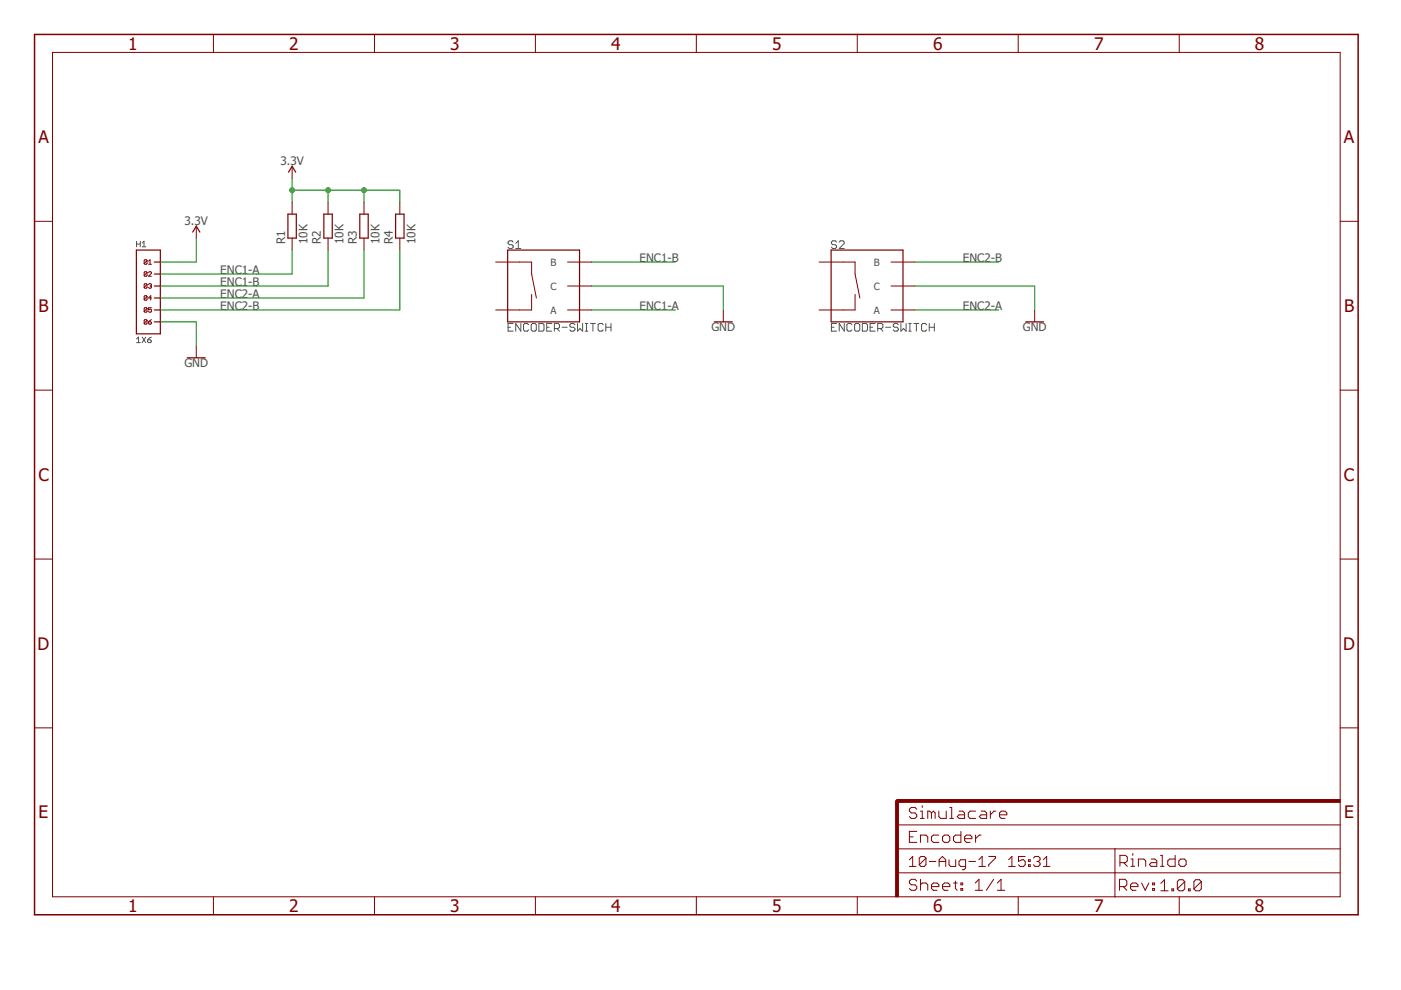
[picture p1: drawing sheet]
<svg xmlns="http://www.w3.org/2000/svg" width="297mm" height="210mm" viewBox="0 0 297 210" stroke-linecap="round" stroke-linejoin="round" font-family="sans-serif">
<g fill="none" stroke="#505050" stroke-width=".21">
<path d="M29 51.2v1.1M29 51.8h.7M29.7 51.2v1.1M30.1 51.5l.4-.3v1.1M30.1 52.3h.8M108.8 51.3l-.3-.2h-.5l-.3 .2v.3l.3 .3h.5l.3 .2v.3l-.3 .3h-.5l-.3-.3M109.3 52.7h1.1M109.3 51.6l.6-.5v1.6M177.4 51.3l-.3-.2h-.5l-.3 .2v.3l.3 .3h.5l.3 .2v.3l-.3 .3h-.5l-.3-.3M177.9 51.3l.3-.2h.5l.3 .2v.3l-1.1 1.1h1.1M29 71.9l.4-.4v1.1M29 72.6h.7"/>
<path d="M30.1 71.5l.8 1.1M30.9 71.5l-.8 1.1M31.3 72.1h.6l.2 .4-.2 .1h-.4l-.2-.1zM32.1 71.5l-.8 .6M107.7 69.4h.5M108.8 68.6h-1.1v1.6h1.1M110.4 68.6v1.6l-1.1-1.6v1.6M112.1 68.9l-.3-.3h-.5l-.3 .3v1l.3 .3h.5l.3-.3M112.9 68.6h.5l.3 .3v1l-.3 .3h-.5l-.3-.3v-1zM114.3 68.6h.8l.2 .3v1l-.2 .3h-.8zM115.9 69.4h.5M117 68.6h-1.1v1.6h1.1"/>
<path d="M117.5 69.7h.8l.3-.3v-.5l-.3-.3h-.8v1.6M118.1 69.7l.5 .5M119.2 69.4h1M121.9 68.9l-.3-.3h-.5l-.3 .3v.2l.3 .3h.5l.3 .3v.2l-.3 .3h-.5l-.3-.3M122.4 68.6v1.6l.6-.5 .5 .5v-1.6M124.1 68.6h.5M124.1 70.2h.5M124.4 68.6v1.6M125.2 68.6h1.1M125.7 68.6v1.6M127.9 68.9l-.3-.3h-.5l-.3 .3v1l.3 .3h.5l.3-.3M128.4 69.4h1.1"/>
<path d="M128.4 68.6v1.6M129.5 68.6v1.6M176.3 69.4h.5M177.4 68.6h-1.1v1.6h1.1M179 68.6v1.6l-1.1-1.6v1.6M180.6 68.9l-.2-.3h-.6l-.2 .3v1l.2 .3h.6l.2-.3M181.2 68.9l.3-.3h.5l.3 .3v1l-.3 .3h-.5l-.3-.3zM182.8 68.6h.8l.3 .3v1l-.3 .3h-.8zM184.5 69.4h.5M185.5 68.6h-1v1.6h1M186.1 69.7h.8l.3-.3v-.5l-.3-.3h-.8v1.6M186.6 69.7l.6 .5"/>
<path d="M187.7 69.4h1.1M190.5 68.9l-.3-.3h-.5l-.3 .3v.2l.3 .3h.5l.3 .3v.2l-.3 .3h-.5l-.3-.3M191 68.6v1.6l.6-.5 .5 .5v-1.6M192.7 68.6h.5M192.7 70.2h.5M192.9 68.6v1.6M193.7 68.6h1.1M194.3 68.6v1.6M196.5 68.9l-.3-.3h-.6l-.2 .3v1l.2 .3h.6l.3-.3M197 69.4h1.1M197 68.6v1.6M198.1 68.6v1.6"/>
</g>
<g fill="#800000" stroke="#800000" stroke-width=".21">
<path d="M189.9 169.8h.6v20.3h-.6z"/>
<path d="M190.2 169.5h93.9v.6h-93.9z"/>
</g>
<g fill="none" stroke="#800000" stroke-width=".21">
<path d="M11.1 11.1h273v179h-273zM45.3 7.3v3.8M79.4 7.3v3.8M113.5 7.3v3.8M147.6 7.3v3.8M181.8 7.3v3.8M215.9 7.3v3.8M250 7.3v3.8M61.9 35.2v2.6M7.3 46.9h3.8M31.2 55.2l-.2-.1h-.3l-.1 .1v.7M31.2 57.8l-.2-.2h-.3l-.1 .2v.6"/>
<path d="M31.2 55.2v.7l-.2 .1h-.3l-.1-.1M31.2 57.8v.6l-.2 .2h-.3l-.1-.2M31.2 55.2l-.6 .7M31.2 57.8l-.6 .6M31.5 56h.6M31.5 55.4l.3-.3v.9M31.5 57.8l.1-.2h.4l.1 .2-.6 .8h.6M41.6 47.9v2.6M61.9 42.9v2.5M61.9 50.5v2.5M69.6 42.9v2.5M69.6 50.5v2.5"/>
<path d="M77.2 42.9v2.5M77.2 50.5v2.5M84.8 42.9v2.5M84.8 50.5v2.5M105.1 55.6h7.6v2.5l1 5.1M120.3 55.6h5.1M173.7 55.6h7.6v2.5l1 5.1M188.9 55.6h5.1M284.1 46.9h3.9M31.2 60.3l-.2-.1h-.3l-.1 .1v.6M31.2 62.9l-.2-.2h-.3l-.1 .2v.6M31.2 65.4l-.2-.2h-.3l-.1 .2v.6"/>
<path d="M31.2 67.9l-.2-.1h-.3l-.1 .1v.7M31.2 60.3v.6l-.2 .2h-.3l-.1-.2M31.2 62.9v.6l-.2 .1h-.3l-.1-.1M31.2 65.4v.6l-.2 .2h-.3l-.1-.2M31.2 67.9v.7l-.2 .1h-.3l-.1-.1M31.2 60.3l-.6 .6M31.2 62.9l-.6 .6M31.2 65.4l-.6 .6M31.2 67.9l-.6 .7M31.5 60.3l.1-.1h.4l.1 .1-.1 .3M31.5 68.2h.5l.1 .4-.1 .1h-.4zM31.8 60.6h.2"/>
<path d="M32 60.6l.1 .2-.1 .3h-.4l-.1-.2M32.1 65.2h-.6v.5l.3-.1 .3 .1-.1 .5h-.4l-.1-.2M32.1 63.2h-.6l.5-.5v.9M32.1 67.8l-.6 .4M41.6 73.3v2.6M112.7 62.4v3.3h-7.6M120.3 60.6h5.1M120.3 65.7h5.1M153.4 65.7v2.5M181.3 62.4v3.3h-7.6M188.9 60.6h5.1M188.9 65.7h5.1"/>
<path d="M219.4 65.7v2.5M7.3 82.7h3.8M284.1 82.7h3.9M7.3 118.5h3.8M284.1 118.5h3.9M7.3 154.3h3.8M284.1 154.3h3.9M190.2 180h93.9M190.2 174.9h93.9M192.8 177.4h.8M194.4 176.3h-1.6v2.3h1.6M194.4 171.6l-.4-.4h-.8l-.4 .4v.4l.4 .4h.8l.4 .4v.3l-.4 .4h-.8l-.4-.4"/>
<path d="M195.2 178.6v-1.5h1.1l.4 .3v1.2M195.2 173.5h.7M195.2 172h.3v1.5M195.5 170.8v.4M197.5 172.4l-.4-.4h-.4v1.5M197.5 172.4v1.1M197.5 172.4l.4-.4 .4 .4v1.1M199.1 177.1h-1.2l-.4 .3v.8l.4 .4h1.2M199.1 172v1.1l.3 .4h1.2v-1.5M199.8 177.4l.4-.3h.8l.4 .3v.8l-.4 .4h-.8l-.4-.4zM201.4 171.2h.4v2.3M201.4 173.5h.8"/>
<path d="M203.3 172h.8l.4 .4v1.1h-1.2l-.4-.4 .4-.3h1.2M203.7 176.3v2.3h-1.1l-.4-.4v-.8l.4-.3h1.1M204.5 177.8h1.6v-.4l-.4-.3h-.8l-.4 .3v.8l.4 .4h.8M206.8 177.1v1.5M206.8 172h-1.1l-.4 .4v.7l.4 .4h1.1M208 177.1h-.4l-.8 .7M208 172h.8l.4 .4v1.1h-1.2l-.4-.4 .4-.3h1.2M210 172v1.5M211.1 172h-.4l-.7 .8M211.9 172.8h1.6v-.4l-.4-.4h-.8l-.4 .4v.7l.4 .4h.8M236.4 180v10.2M45.3 190.1v3.9"/>
<path d="M79.4 190.1v3.9M113.5 190.1v3.9M147.6 190.1v3.9M181.8 190.1v3.9M190.2 185.1h93.9M192.8 182.3l.7-.7v2.1M192.8 183.7h1.4M194.4 186.8l-.4-.4h-.8l-.4 .4v.4l.4 .4h.8l.4 .4v.4l-.4 .4h-.8l-.4-.4M195.2 186.4v2.4M195.2 187.6l.3-.4h.8l.4 .4v1.2M196.3 181.9v1.4l-.3 .4h-.7l-.4-.4M196.3 181.9l-.3-.3h-.7l-.4 .3v1.4"/>
<path d="M196.3 181.9l-1.4 1.4M197 182.6h1.4M197.5 188h1.6v-.4l-.4-.4h-.8l-.4 .4v.8l.4 .4h.8M199.1 182.6h1.4M199.1 183.7v-1.4l.7-.7 .7 .7v1.4M199.8 188h1.6v-.4l-.4-.4h-.8l-.4 .4v.8l.4 .4h.8M201.2 182.3v1l.4 .4h1v-1.4M202.2 187.2h.7M202.6 186.8v1.6l.3 .4M203.7 187.2h.4v.4h-.4zM203.7 188.4h.4v.4h-.4zM204.7 183.7h-1l-.4-.4v-.7l.4-.3h1v1.7l-.3 .4h-.4"/>
<path d="M205.4 182.6h1.4M206.8 187.2l.8-.8v2.4M206.8 188.8h1.5M207.5 183.7h1.4M207.5 182.3l.7-.7v2.1M209.6 181.6h1.5v.3l-1.5 1.4v.4M210.7 186.4l-1.6 2.4M211.5 188.8h1.5M211.5 187.2l.7-.8v2.4M213.8 183.7h1.4M213.8 182.3l.7-.7v2.1M215.9 190.1v3.9"/>
<path d="M217.4 181.6h-1.5v1l.8-.3h.3l.4 .3v.7l-.4 .4h-.7l-.4-.4M218.1 183.3h.3v.4h-.3zM218.1 182.3h.3v.3h-.3zM219.1 181.9l.4-.3h.7l.3 .3v.4l-.3 .3M219.8 182.6h.4M220.2 182.6l.3 .4v.3l-.3 .4h-.7l-.4-.4M221.2 183.7h1.4M221.2 182.3l.7-.7v2.1M237.4 188h1.1l.4-.4v-.8l-.4-.4h-1.1v2.4M237.4 182.9h1.2l.4-.4v-.8l-.4-.3h-1.2v2.3M238.1 188l.8 .8M238.2 182.9l.8 .8"/>
<path d="M239.7 188h1.6v-.4l-.4-.4h-.8l-.4 .4v.8l.4 .4h.8M239.8 182.1h.4v1.6M239.8 183.7h.8M240.2 181v.4M241.4 183.7v-1.6h1.1l.4 .4v1.2M242 187.2l.8 1.6 .8-1.6M244.1 182.1h.8l.4 .4v1.2h-1.2l-.4-.4 .4-.4h1.2M244.4 188.4h.4v.4h-.4zM244.4 187.2h.4v.4h-.4zM246 181.4h.4v2.3M246 183.7h.8M246.1 187.3l.8-.8v2.4"/>
<path d="M246.1 188.9h1.6M248.5 188.5h.3v.4h-.3zM249.2 181.4v2.3h-1.2l-.4-.4v-.8l.4-.4h1.2M250 190.1v3.9M250.3 182.1h.8l.4 .4v.8l-.4 .4h-.8l-.4-.4v-.8zM251.2 186.9v1.6l-.4 .4h-.8l-.4-.4M251.2 186.9l-.4-.4h-.8l-.4 .4v1.6M251.2 186.9l-1.6 1.6M252 188.5h.3v.4h-.3zM254.7 186.9v1.6l-.4 .4h-.8l-.4-.4M254.7 186.9l-.4-.4h-.8l-.4 .4v1.6M254.7 186.9l-1.6 1.6"/>
</g>
<path d="M191.5 169.8h-1.3v1.3" fill="none" stroke="#800000" stroke-width=".61"/>
<path d="M7.3 7.3h280.7v186.7h-280.7z" fill="none" stroke="#800000" stroke-width=".32"/>
<g fill="none" stroke="#800000" stroke-width=".25">
<path d="M61.2 36.5l.7-1.3 .8 1.3M28.9 53h5.1v17.8h-5.1zM32.7 55.6h1.3M32.7 58.1h1.3M40.9 49.2l.7-1.3 .8 1.3M61 45.4h1.8v5.1h-1.8zM68.7 45.4h1.7v5.1h-1.7zM76.3 45.4h1.8v5.1h-1.8zM83.9 45.4h1.8v5.1h-1.8zM107.6 53h15.3v15.2h-15.3zM176.2 53h15.3v15.2h-15.3zM32.7 60.6h1.3"/>
<path d="M32.7 63.2h1.3M32.7 65.7h1.3M32.7 68.2h1.3M39.7 75.9h3.8M151.4 68.2h3.9M217.5 68.2h3.8"/>
</g>
<g fill="none" stroke="#008000" stroke-width=".21">
<path d="M61.9 37.8v5.1M41.6 50.5v5.1h-7.6M61.9 53v5.1h-27.9M61.9 40.3h22.9v2.6M69.6 40.3v2.6M69.6 53v7.6h-35.6M77.2 40.3v2.6M77.2 53v10.2h-43.2M84.8 53v12.7h-50.8M125.4 55.6h17.8M194 55.6h17.8M34 68.2h7.6v5.1"/>
<path d="M125.4 60.6h28v5.1M125.4 65.7h17.8M194 60.6h25.4v5.1M194 65.7h17.8"/>
</g>
<g fill="#008000" stroke="#008000" stroke-width=".21">
<circle cx="61.9" cy="40.3" r=".51"/>
<circle cx="69.6" cy="40.3" r=".51"/>
<circle cx="77.2" cy="40.3" r=".51"/>
</g>
<g font-size="3.7" fill="#800000">
<text x="27.2" y="10.5">1</text>
<text x="61.3" y="10.5">2</text>
<text x="95.5" y="10.5">3</text>
<text x="129.6" y="10.5">4</text>
<text x="163.7" y="10.5">5</text>
<text x="197.8" y="10.5">6</text>
<text x="232" y="10.5">7</text>
<text x="266.1" y="10.5">8</text>
<text x="8.1" y="30.3">A</text>
<text x="284.9" y="30.3">A</text>
<text x="8.2" y="66.1">B</text>
<text x="285" y="66.1">B</text>
<text x="8.1" y="101.9">C</text>
<text x="284.9" y="101.9">C</text>
<text x="8" y="137.7">D</text>
<text x="284.8" y="137.7">D</text>
<text x="8.2" y="173.5">E</text>
<text x="285" y="173.5">E</text>
<text x="27.2" y="193.3">1</text>
<text x="61.3" y="193.3">2</text>
<text x="95.5" y="193.3">3</text>
<text x="129.6" y="193.3">4</text>
<text x="163.7" y="193.3">5</text>
<text x="197.8" y="193.3">6</text>
<text x="232" y="193.3">7</text>
<text x="266.1" y="193.3">8</text>
</g>
<g font-size="2.5" fill="#505050">
<text x="59.4" y="35">3.3V</text>
<text x="39.1" y="47.7">3.3V</text>
<text x="60.4" y="51.7" transform="rotate(-90 60.4 51.7)">R1</text>
<text x="65.2" y="51.7" transform="rotate(-90 65.2 51.7)">10K</text>
<text x="68" y="51.7" transform="rotate(-90 68 51.7)">R2</text>
<text x="72.8" y="51.7" transform="rotate(-90 72.8 51.7)">10K</text>
<text x="75.7" y="51.7" transform="rotate(-90 75.7 51.7)">R3</text>
<text x="80.5" y="51.7" transform="rotate(-90 80.5 51.7)">10K</text>
<text x="83.3" y="51.7" transform="rotate(-90 83.3 51.7)">R4</text>
<text x="88.1" y="51.7" transform="rotate(-90 88.1 51.7)">10K</text>
<text x="46.7" y="58.1">ENC1-A</text>
<text x="135.6" y="55.6">ENC1-B</text>
<text x="204.1" y="55.6">ENC2-B</text>
<text x="46.7" y="60.6">ENC1-B</text>
<text x="46.7" y="63.2">ENC2-A</text>
<text x="46.7" y="65.7">ENC2-B</text>
<text x="135.6" y="65.7">ENC1-A</text>
<text x="204.1" y="65.7">ENC2-A</text>
<text x="150.8" y="70.3">GND</text>
<text x="216.9" y="70.3">GND</text>
<text x="39.1" y="77.9">GND</text>
</g>
<g font-size="2.1" fill="#505050">
<text x="116.7" y="56.3">B</text>
<text x="185.3" y="56.3">B</text>
<text x="116.7" y="61.4">C</text>
<text x="185.3" y="61.4">C</text>
<text x="116.7" y="66.5">A</text>
<text x="185.3" y="66.5">A</text>
</g>
</svg>
